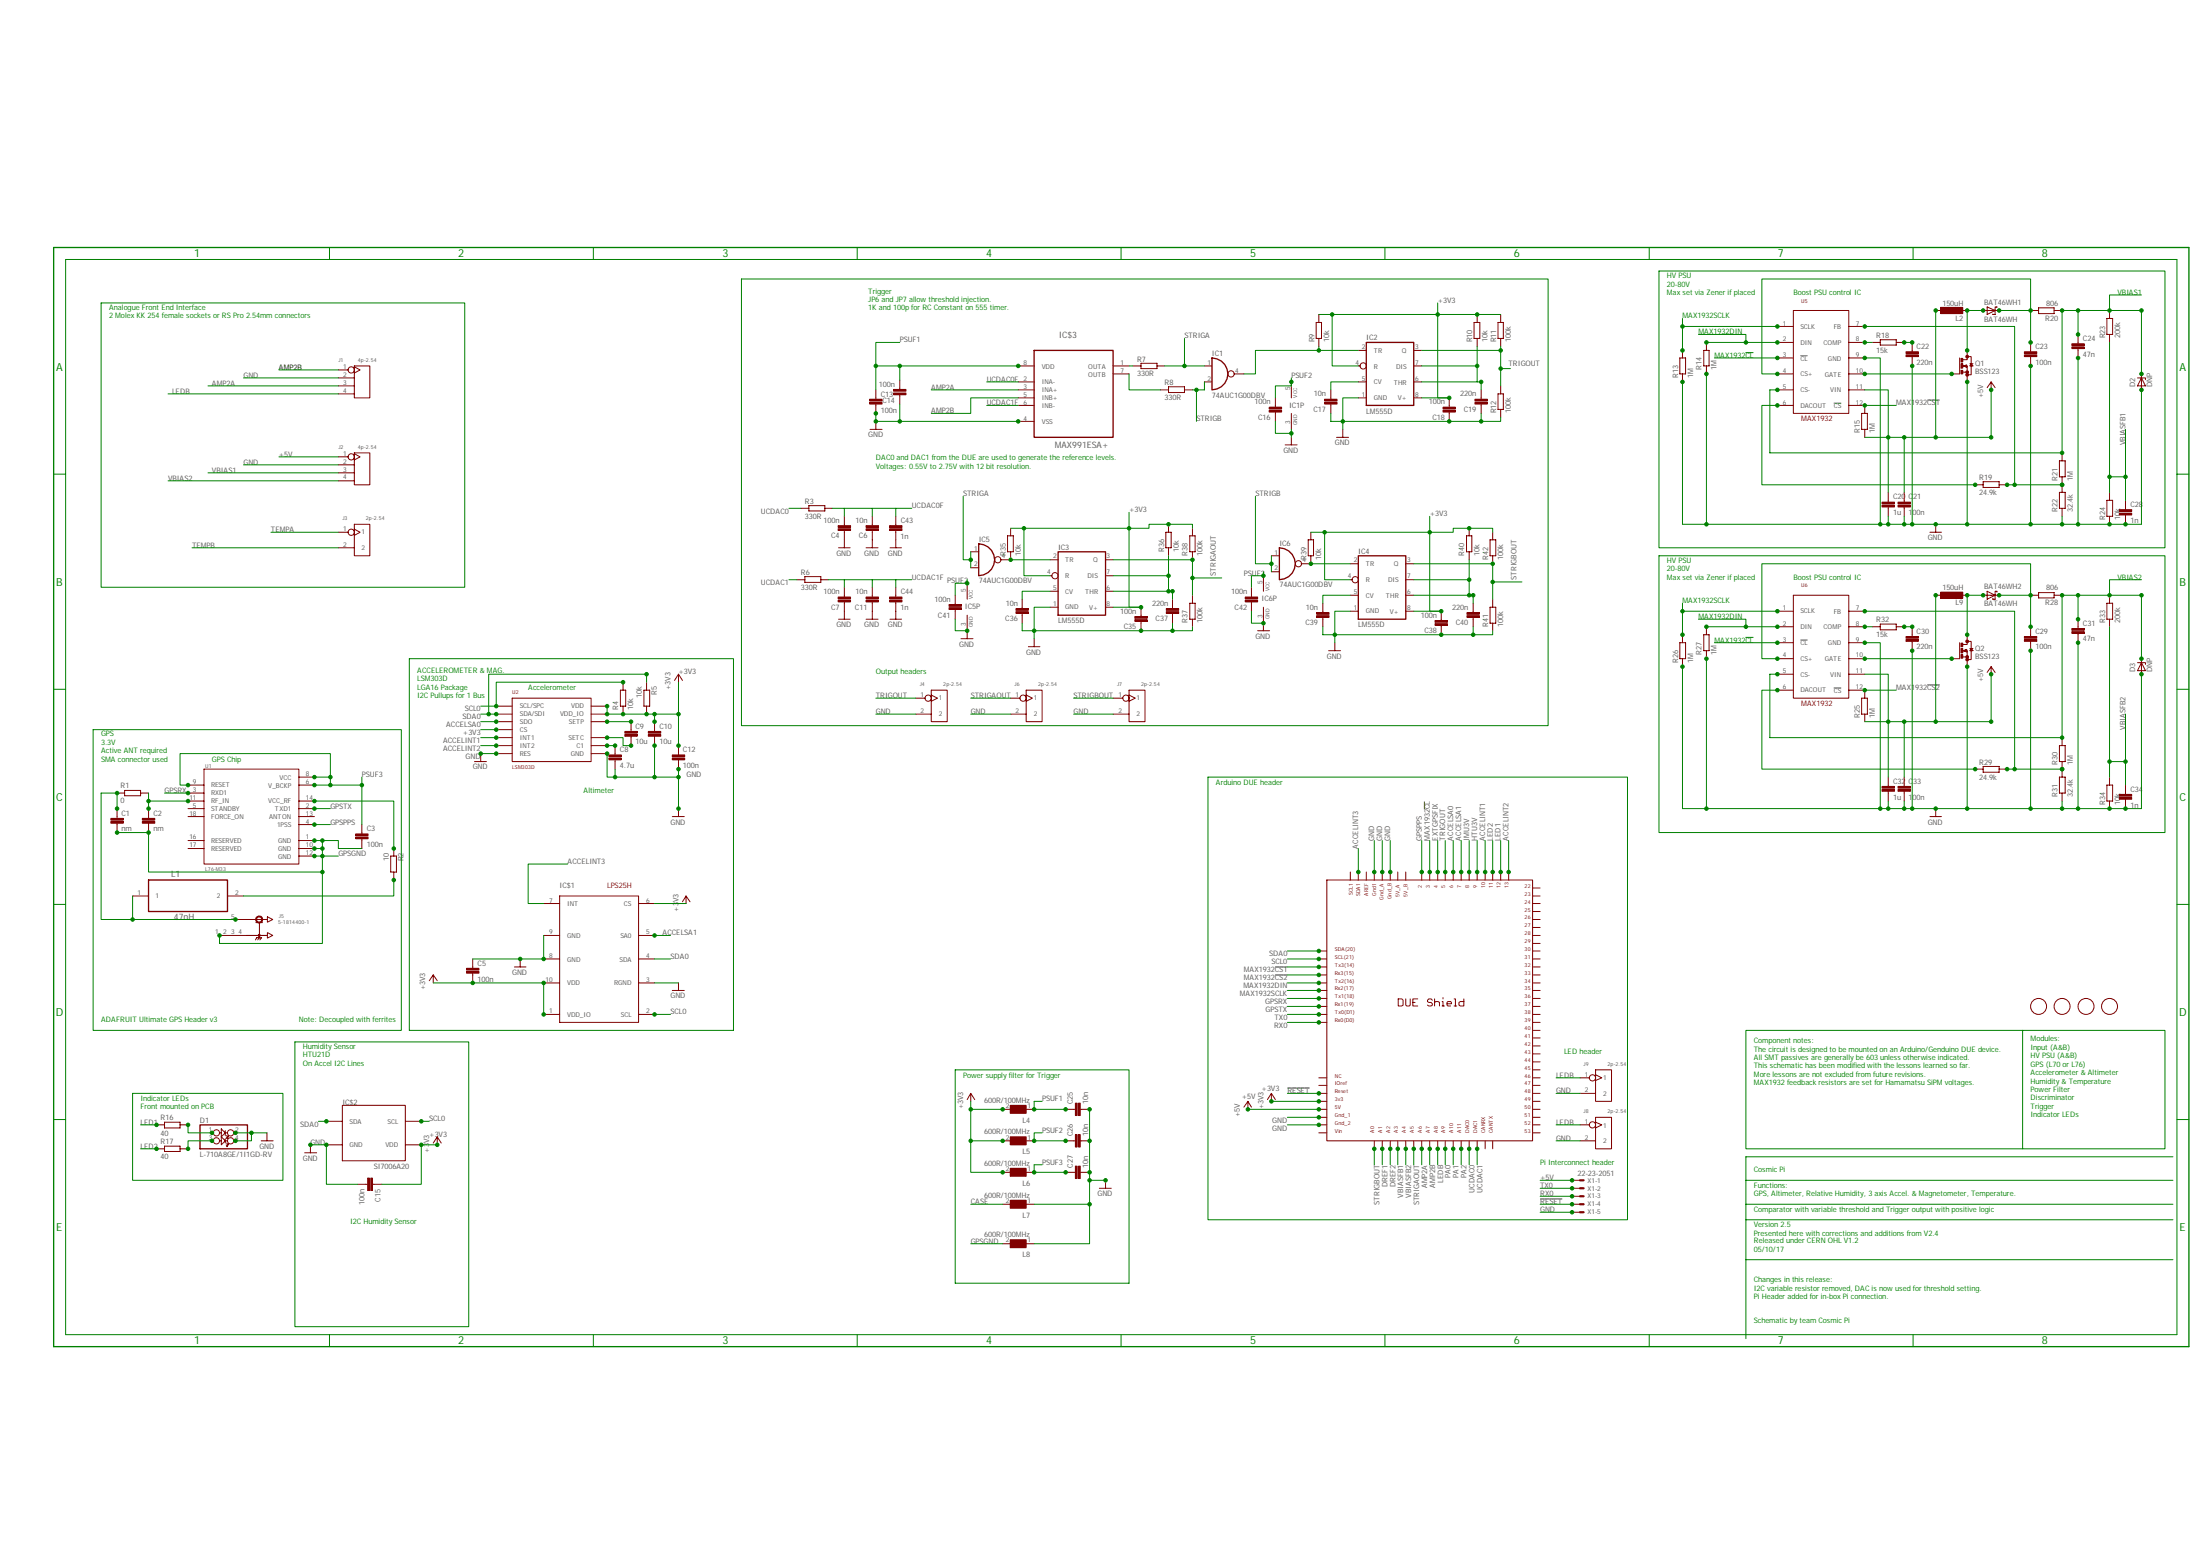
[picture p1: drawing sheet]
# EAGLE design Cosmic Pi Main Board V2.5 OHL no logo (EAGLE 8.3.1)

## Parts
BAT46WH1  BAT46WH  [SOD123F]
BAT46WH2  BAT46WH  [SOD123F]
C1  nm  C-EUC0603  [C0603]
C2  nm  C-EUC0603  [C0603]
C3  100n  C-EUC0603  [C0603]
C4  100n  C-EUC0603  [C0603]
C5  100n  C-EUC0603  [C0603]
C6  10n  C-EUC0603  [C0603]
C7  100n  C-EUC0603  [C0603]
C8  4.7u  C-EUC0603  [C0603]
C9  10u  C-EUC0603  [C0603]
C10  10u  C-EUC0603  [C0603]
C11  10n  C-EUC0603  [C0603]
C12  100n  C-EUC0603  [C0603]
C13  100n  C-EUC0603  [C0603]
C14  100n  C-EUC0603  [C0603]
C15  100n  C-EUC0603  [C0603]
C16  100n  C-EUC0603  [C0603]
C17  10n  C-EUC0603  [C0603]
C18  100n  C-EUC0603  [C0603]
C19  220n  C-EUC0603  [C0603]
C20  1u  C-EUC0603  [C0603]
C21  100n  C-EUC0603  [C0603]
C22  220n  C-EUC0603  [C0603]
C23  100n  C-EUC0603  [C0603]
C24  47n  C-EUC0603  [C0603]
C25  10n  C-EUC0603  [C0603]
C26  10n  C-EUC0603  [C0603]
C27  10n  C-EUC0603  [C0603]
C28  1n  C-EUC0603  [C0603]
C29  100n  C-EUC0603  [C0603]
C30  220n  C-EUC0603  [C0603]
C31  47n  C-EUC0603  [C0603]
C32  1u  C-EUC0603  [C0603]
C33  100n  C-EUC0603  [C0603]
C34  1n  C-EUC0603  [C0603]
C35  100n  C-EUC0603  [C0603]
C36  10n  C-EUC0603  [C0603]
C37  220n  C-EUC0603  [C0603]
C38  100n  C-EUC0603  [C0603]
C39  10n  C-EUC0603  [C0603]
C40  220n  C-EUC0603  [C0603]
C41  100n  C-EUC0603  [C0603]
C42  100n  C-EUC0603  [C0603]
C43  1n  C-EUC0603  [C0603]
C44  1n  C-EUC0603  [C0603]
D1  L-710A8GE/1I1GD-RV  KINGBRITET1  [2X02]
D2  DNP  ZENER-DIODESOT23  [SOT23]
D3  DNP  ZENER-DIODESOT23  [SOT23]
DUE1  DUE(NORMAL)  [DUE(NORMAL)]
IC1  74AUC1G00DBV  [SOT23-5]
IC2  LM555D  [SO08]
IC3  LM555D  [SO08]
IC4  LM555D  [SO08]
IC5  74AUC1G00DBV  [SOT23-5]
IC6  74AUC1G00DBV  [SOT23-5]
IC$1  LPS25H  [LPS25H]
IC$2  SI7006A20  [3X3DFN]
IC$3  MAX991ESA+  [SOIC-8]
J1  4p-2.54  DIP-BLACK-FEMALE-HEADER-VERT(4P-2.54)  [H4-2.54]
J2  4p-2.54  DIP-BLACK-FEMALE-HEADER-VERT(4P-2.54)  [H4-2.54]
J3  2p-2.54  DIP-BLACK-MALE-HEADER-VERT(2P-2.54)  [H2-2.54]
J4  2p-2.54  DIP-BLACK-MALE-HEADER-VERT(2P-2.54)  [H2-2.54]
J5  5-1814400-1  [TE_5-1814400-1]
J6  2p-2.54  DIP-BLACK-MALE-HEADER-VERT(2P-2.54)  [H2-2.54]
J7  2p-2.54  DIP-BLACK-MALE-HEADER-VERT(2P-2.54)  [H2-2.54]
J8  2p-2.54  DIP-BLACK-MALE-HEADER-VERT(2P-2.54)  [H2-2.54]
J9  2p-2.54  DIP-BLACK-MALE-HEADER-VERT(2P-2.54)  [H2-2.54]
L1  47nH  B82496C3470J  [INDC1608X90N]
L2  150uH  L-EUL1812  [L1812]
L4  600R/100MHz  WE-CBF-74279218_1206  [1206]
L5  600R/100MHz  WE-CBF-74279218_1206  [1206]
L6  600R/100MHz  WE-CBF-74279218_1206  [1206]
L7  600R/100MHz  WE-CBF-74279218_1206  [1206]
L8  600R/100MHz  WE-CBF-74279218_1206  [1206]
L9  150uH  L-EUL1812  [L1812]
Q1  BSS123  [SOT23]
Q2  BSS123  [SOT23]
R1  0  R-EU_R0603  [R0603]
R2  10  R-EU_R0603  [R0603]
R3  330R  R-EU_R0603  [R0603]
R4  10k  R-EU_R0603  [R0603]
R5  10k  R-EU_R0603  [R0603]
R6  330R  R-EU_R0603  [R0603]
R7  330R  R-EU_R0603  [R0603]
R8  330R  R-EU_R0603  [R0603]
R9  10k  R-EU_R0603  [R0603]
R10  10k  R-EU_R0603  [R0603]
R11  100k  R-EU_R0603  [R0603]
R12  100k  R-EU_R0603  [R0603]
R13  1M  R-EU_R0603  [R0603]
R14  1M  R-EU_R0603  [R0603]
R15  1M  R-EU_R0603  [R0603]
R16  40  R-EU_R0603  [R0603]
R17  40  R-EU_R0603  [R0603]
R18  15k  R-EU_R0603  [R0603]
R19  24.9k  R-EU_R0603  [R0603]
R20  806  R-EU_R0603  [R0603]
R21  1M  R-EU_R0603  [R0603]
R22  32.4k  R-EU_R0603  [R0603]
R23  200k  R-EU_R0603  [R0603]
R24  10k  R-EU_R0603  [R0603]
R25  1M  R-EU_R0603  [R0603]
R26  1M  R-EU_R0603  [R0603]
R27  1M  R-EU_R0603  [R0603]
R28  806  R-EU_R0603  [R0603]
R29  24.9k  R-EU_R0603  [R0603]
R30  1M  R-EU_R0603  [R0603]
R31  32.4k  R-EU_R0603  [R0603]
R32  15k  R-EU_R0603  [R0603]
R33  200k  R-EU_R0603  [R0603]
R34  10k  R-EU_R0603  [R0603]
R35  10k  R-EU_R0603  [R0603]
R36  10k  R-EU_R0603  [R0603]
R37  100k  R-EU_R0603  [R0603]
R38  100k  R-EU_R0603  [R0603]
R39  10k  R-EU_R0603  [R0603]
R40  10k  R-EU_R0603  [R0603]
R41  100k  R-EU_R0603  [R0603]
R42  100k  R-EU_R0603  [R0603]
U1  L76-M33  [CAPCAV110P970X1010X250-18N]
U2  LSM303D  [LGA16L]
U5  MAX1932  [TQFN-12]
U6  MAX1932  [TQFN-12]
U$1  FIDUCIAL  [FIDUCIAL_1MM]
U$2  FIDUCIAL  [FIDUCIAL_1MM]
U$3  FIDUCIAL  [FIDUCIAL_1MM]
U$4  FIDUCIAL  [FIDUCIAL_1MM]
X1  22-23-2051  [22-23-2051]

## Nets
!RESET: DUE1.RESET X1.4
+3V3 [Peripheral]: C5.2 C10.1 C12.1 C15.1 C18.2 C35.2 C38.2 DUE1.3V3 IC2.4(R) IC2.8(V+) IC3.4(R) IC3.8(V+) IC4.4(R) IC4.8(V+) IC$1.1(VDD_IO) IC$1.6(CS) IC$1.10(VDD) IC$2.P$5(VDD) L4.2 L5.2 L6.2 R4.1 R5.2 R9.2 R10.2 R11.2 R35.2 R36.2 R38.2 R39.2 R40.2 R42.2 U2.P$1(VDD_IO) U2.P$8(CS) U2.P$14(VDD)
+5V [PSU]: C20.1 C21.1 C32.1 C33.1 DUE1.5V J2.1 L2.1 L9.1 R15.1 R25.1 U5.11(VIN) U6.11(VIN) X1.1
ACCELINT1 [Peripheral]: DUE1.10 U2.P$11(INT1)
ACCELINT2 [Peripheral]: DUE1.13 U2.P$9(INT2)
ACCELINT3 [Peripheral]: DUE1.SDA1 IC$1.7(INT)
ACCELSA0 [Peripheral]: DUE1.6 U2.P$7(SDO)
ACCELSA1 [Peripheral]: DUE1.7 IC$1.5(SA0)
AMP2A [timing]: DUE1.A6 IC$3.3(INA+) J1.3
AMP2B [timing]: DUE1.A7 IC$3.5(INB+) J1.1
CASE [gnd]: L7.2
DREF1 [Peripheral]: DUE1.A1
DREF2 [Peripheral]: DUE1.A2
EXTGPSFIX [Peripheral]: DUE1.4
GND: C4.1 C5.1 C6.1 C7.1 C8.2 C10.2 C11.1 C12.2 C13.2 C14.1 C15.2 C16.1 C17.1 C18.1 C19.1 C20.2 C21.2 C22.2 C23.2 C24.2 C25.2 C26.2 C27.2 C28.2 C29.2 C30.2 C31.2 C32.2 C33.2 C34.2 C35.1 C36.1 C37.1 C38.1 C39.1 C40.1 C41.1 C42.1 C43.2 C44.2 D1.2 D1.4 D2.1(A) D3.1(A) DUE1.GND1 DUE1.GND_1 DUE1.GND_2 DUE1.GND_A DUE1.GND_B IC1.3(GND) IC2.1(GND) IC3.1(GND) IC4.1(GND) IC5.3(GND) IC6.3(GND) IC$1.3(RGND) IC$1.8(GND) IC$1.9(GND) IC$2.P$2(GND) IC$3.4(VSS) J1.2 J2.2 J4.2 J6.2 J7.2 J8.2 J9.2 L7.1 L8.1 Q1.2(S) Q2.2(S) R12.1 R13.1 R14.1 R22.1 R24.1 R26.1 R27.1 R31.1 R34.1 R37.1 R41.1 U2.P$5(GND) U2.P$10(RES) U2.P$12(GND) U2.P$13(GND) U2.P$16(GND) U5.9(GND) U6.9(GND) X1.5
GPSGND [timing]: C1.2 C2.2 C3.2 J5.1(GND) L8.2 U1.1(GND) U1.10(GND) U1.12(GND)
GPSPPS [timing]: DUE1.2 U1.4(1PSS)
GPSRX [Comms]: DUE1.TX1 U1.3(RXD1)
GPSTX [Comms]: DUE1.RX1 U1.2(TXD1)
HTU3V [Peripheral]: DUE1.9
IMU3V [Peripheral]: DUE1.8
LED1: DUE1.12 R16.1
LED2: DUE1.11 R17.1
LEDB: DUE1.A8 J1.4 J8.1 J9.1
MAX1932!CL: DUE1.3 U5.3(!CL) U6.3(!CL)
MAX1932!CS1: DUE1.TX3 R15.2 U5.12(!CS)
MAX1932!CS2: DUE1.RX3 R25.2 U6.12(!CS)
MAX1932DIN: DUE1.TX2 R14.2 R27.2 U5.2(DIN) U6.2(DIN)
MAX1932SCLK: DUE1.RX2 R13.2 R26.2 U5.1(SCLK) U6.1(SCLK)
N$2: IC$3.1(OUTA) R7.1
N$4: IC$3.7(OUTB) R8.1
N$5 [Peripheral]: C17.2 IC2.5(CV)
N$6 [Peripheral]: C19.2 IC2.6(THR) IC2.7(DIS) R10.1
N$7 [Peripheral]: C36.2 IC3.5(CV)
N$8: Q2.1(G) U6.10(GATE)
N$9 [Vbias]: BAT46WH2.2(A) L9.2 Q2.3(D)
N$10 [Vbias]: BAT46WH2.1(K) C29.1 R28.2 U6.4(CS+)
N$11: R29.1 U6.6(DACOUT)
N$12: R32.1 U6.8(COMP)
N$13: C30.1 R32.2
N$14: R29.2 R30.1 R31.2 U6.7(FB)
N$17 [Peripheral]: C37.2 IC3.6(THR) IC3.7(DIS) R36.1
N$18: IC1.4(O) IC2.2(TR) R9.1
N$19: Q1.1(G) U5.10(GATE)
N$21 [Peripheral]: C39.2 IC4.5(CV)
N$22 [Peripheral]: C40.2 IC4.6(THR) IC4.7(DIS) R40.1
N$24: IC4.2(TR) IC6.4(O) R39.1
N$25: IC3.2(TR) IC5.4(O) R35.1
N$31 [Vbias]: BAT46WH1.2(A) L2.2 Q1.3(D)
N$32 [Vbias]: BAT46WH1.1(K) C23.1 R20.2 U5.4(CS+)
N$47: R19.2 R21.1 R22.2 U5.7(FB)
N$53 [ant]: C1.1 J5.5(SIG) L1.1 R1.1
N$54: R19.1 U5.6(DACOUT)
N$55: R18.1 U5.8(COMP)
N$56: C22.1 R18.2
N$63 [Peripheral]: C9.1 U2.P$3(SETP)
N$64 [Peripheral]: C9.2 U2.P$2(SETC)
N$65 [Peripheral]: C8.1 U2.P$15(C1)
N$66 [Peripheral]: L1.2 R2.2
N$67 [Peripheral]: R2.1 U1.14(VCC_RF)
N$68 [ant]: C2.1 R1.2 U1.11(RF_IN)
N$72: D1.1 R16.2
N$73: D1.3 R17.2
PA0 [Peripheral]: DUE1.A9
PA1 [Peripheral]: DUE1.A10
PA2 [Peripheral]: DUE1.A11
PSUF1 [PSU]: C13.1 C14.2 C25.1 IC$3.8(VDD) L4.1
PSUF2 [PSU]: C16.2 C26.1 C41.2 C42.2 IC1.5(VCC) IC5.5(VCC) IC6.5(VCC) L5.1
PSUF3 [timing]: C3.1 C27.1 L6.1 U1.6(V_BCKP) U1.8(VCC) U1.9(RESET)
RX0: DUE1.RX0 X1.3
SCL0 [Comms]: DUE1.SCL IC$1.2(SCL) IC$2.P$6(SCL) R4.2 U2.P$4(SCL/SPC)
SDA0 [Comms]: DUE1.SDA IC$1.4(SDA) IC$2.P$1(SDA) R5.1 U2.P$6(SDA/SDI)
STRIGA [timing]: IC1.1(I0) IC5.1(I0) IC5.2(I1) R7.2
STRIGAOUT [timing]: DUE1.A5 IC3.3(Q) J6.1 R37.2 R38.1
STRIGB [timing]: IC1.2(I1) IC6.1(I0) IC6.2(I1) R8.2
STRIGBOUT [timing]: DUE1.A0 IC4.3(Q) J7.1 R41.2 R42.1
TEMPA: J3.1
TEMPB: J3.2
TRIGOUT [timing]: DUE1.5 IC2.3(Q) J4.1 R11.1 R12.2
TX0: DUE1.TX0 X1.2
UCDAC0: DUE1.DAC0 R3.1
UCDAC0F: C4.2 C6.2 C43.1 IC$3.2(INA-) R3.2
UCDAC1: DUE1.DAC1 R6.1
UCDAC1F: C7.2 C11.2 C44.1 IC$3.6(INB-) R6.2
VBIAS1 [Vbias]: C24.1 D2.3(C) J2.3 R20.1 R21.2 R23.2 U5.5(CS-)
VBIAS2 [Vbias]: C31.1 D3.3(C) J2.4 R28.1 R30.2 R33.2 U6.5(CS-)
VBIASFB1: C28.1 DUE1.A3 R23.1 R24.2
VBIASFB2: C34.1 DUE1.A4 R33.1 R34.2
Unconnected: DUE1.5V_A DUE1.5V_B DUE1.22 DUE1.23 DUE1.24 DUE1.25 DUE1.26 DUE1.27 DUE1.28 DUE1.29 DUE1.30 DUE1.31 DUE1.32 DUE1.33 DUE1.34 DUE1.35 DUE1.36 DUE1.37 DUE1.38 DUE1.39 DUE1.40 DUE1.41 DUE1.42 DUE1.43 DUE1.44 DUE1.45 DUE1.46 DUE1.47 DUE1.48 DUE1.49 DUE1.50 DUE1.51 DUE1.52 DUE1.53 DUE1.AREF DUE1.CANRX DUE1.CANTX DUE1.IOREF DUE1.NC DUE1.SCL1 DUE1.VIN J5.2(GND) J5.3(GND) J5.4(GND) U1.5(STANDBY) U1.13(ANTON) U1.16(RESERVED) U1.17(RESERVED) U1.18(FORCE_ON)

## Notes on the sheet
- HV PSU
  20-80V
  Max set via Zener if placed
- Boost PSU control IC
- Trigger
  JP6 and JP7 allow threshold injection.
  1K and 100p for RC Constant on 555 timer.
- Analogue Front End Interface
  2 Molex KK 254 female sockets or RS Pro 2.54mm connectors
- DAC0 and DAC1 from the DUE are used to generate the reference levels.
  Voltages: 0.55V to 2.75V with 12 bit resolution.
- HV PSU
  20-80V
  Max set via Zener if placed
- Boost PSU control IC
- Output headers
- Accelerometer
- ACCELEROMETER & MAG.
  LSM303D
  LGA16 Package
  I2C Pullups for 1 Bus
- GPS
  3.3V
  Active ANT required
  SMA connector used
- GPS Chip
- Arduino DUE header
- Altimeter
- ADAFRUIT Ultimate GPS Header v3 | Note: Decoupled with ferrites
- LED header
- Humidity Sensor
  HTU21D
  On Accel I2C Lines
- Power supply filter for Trigger
- Component notes:
  The circuit is designed to be mounted on an Arduino/Genduino DUE device.
  All SMT passives are generally be 603 unless otherwise indicated.
  This schematic has been modified with the lessons learned so far.
  More lessons are not excluded from future revisions.
  MAX1932 feedback resistors are set for Hamamatsu SiPM voltages.
- Indicator LEDs
  Front mounted on PCB
- Modules:
  Input (A&B)
  HV PSU (A&B)
  GPS (L70 or L76)
  Accelerometer & Altimeter
  Humidity & Temperature
  Power Filter
  Discriminator
  Trigger
  Indicator LEDs
- Pi Interconnect header
- Cosmic Pi
- Functions:
  GPS, Altimeter, Relative Humidity, 3 axis Accel. & Magnetometer, Temperature.
- Comparator with variable threshold and Trigger output with positive logic
- I2C Humidity Sensor
- Version 2.5
  Presented here with corrections and additions from V2.4
- Released under CERN OHL V1.2
  05/10/17
- Changes in this release:
  I2C variable resistor removed, DAC is now used for threshold setting.
  Pi Header added for in-box Pi connection.
- Schematic by team Cosmic Pi
